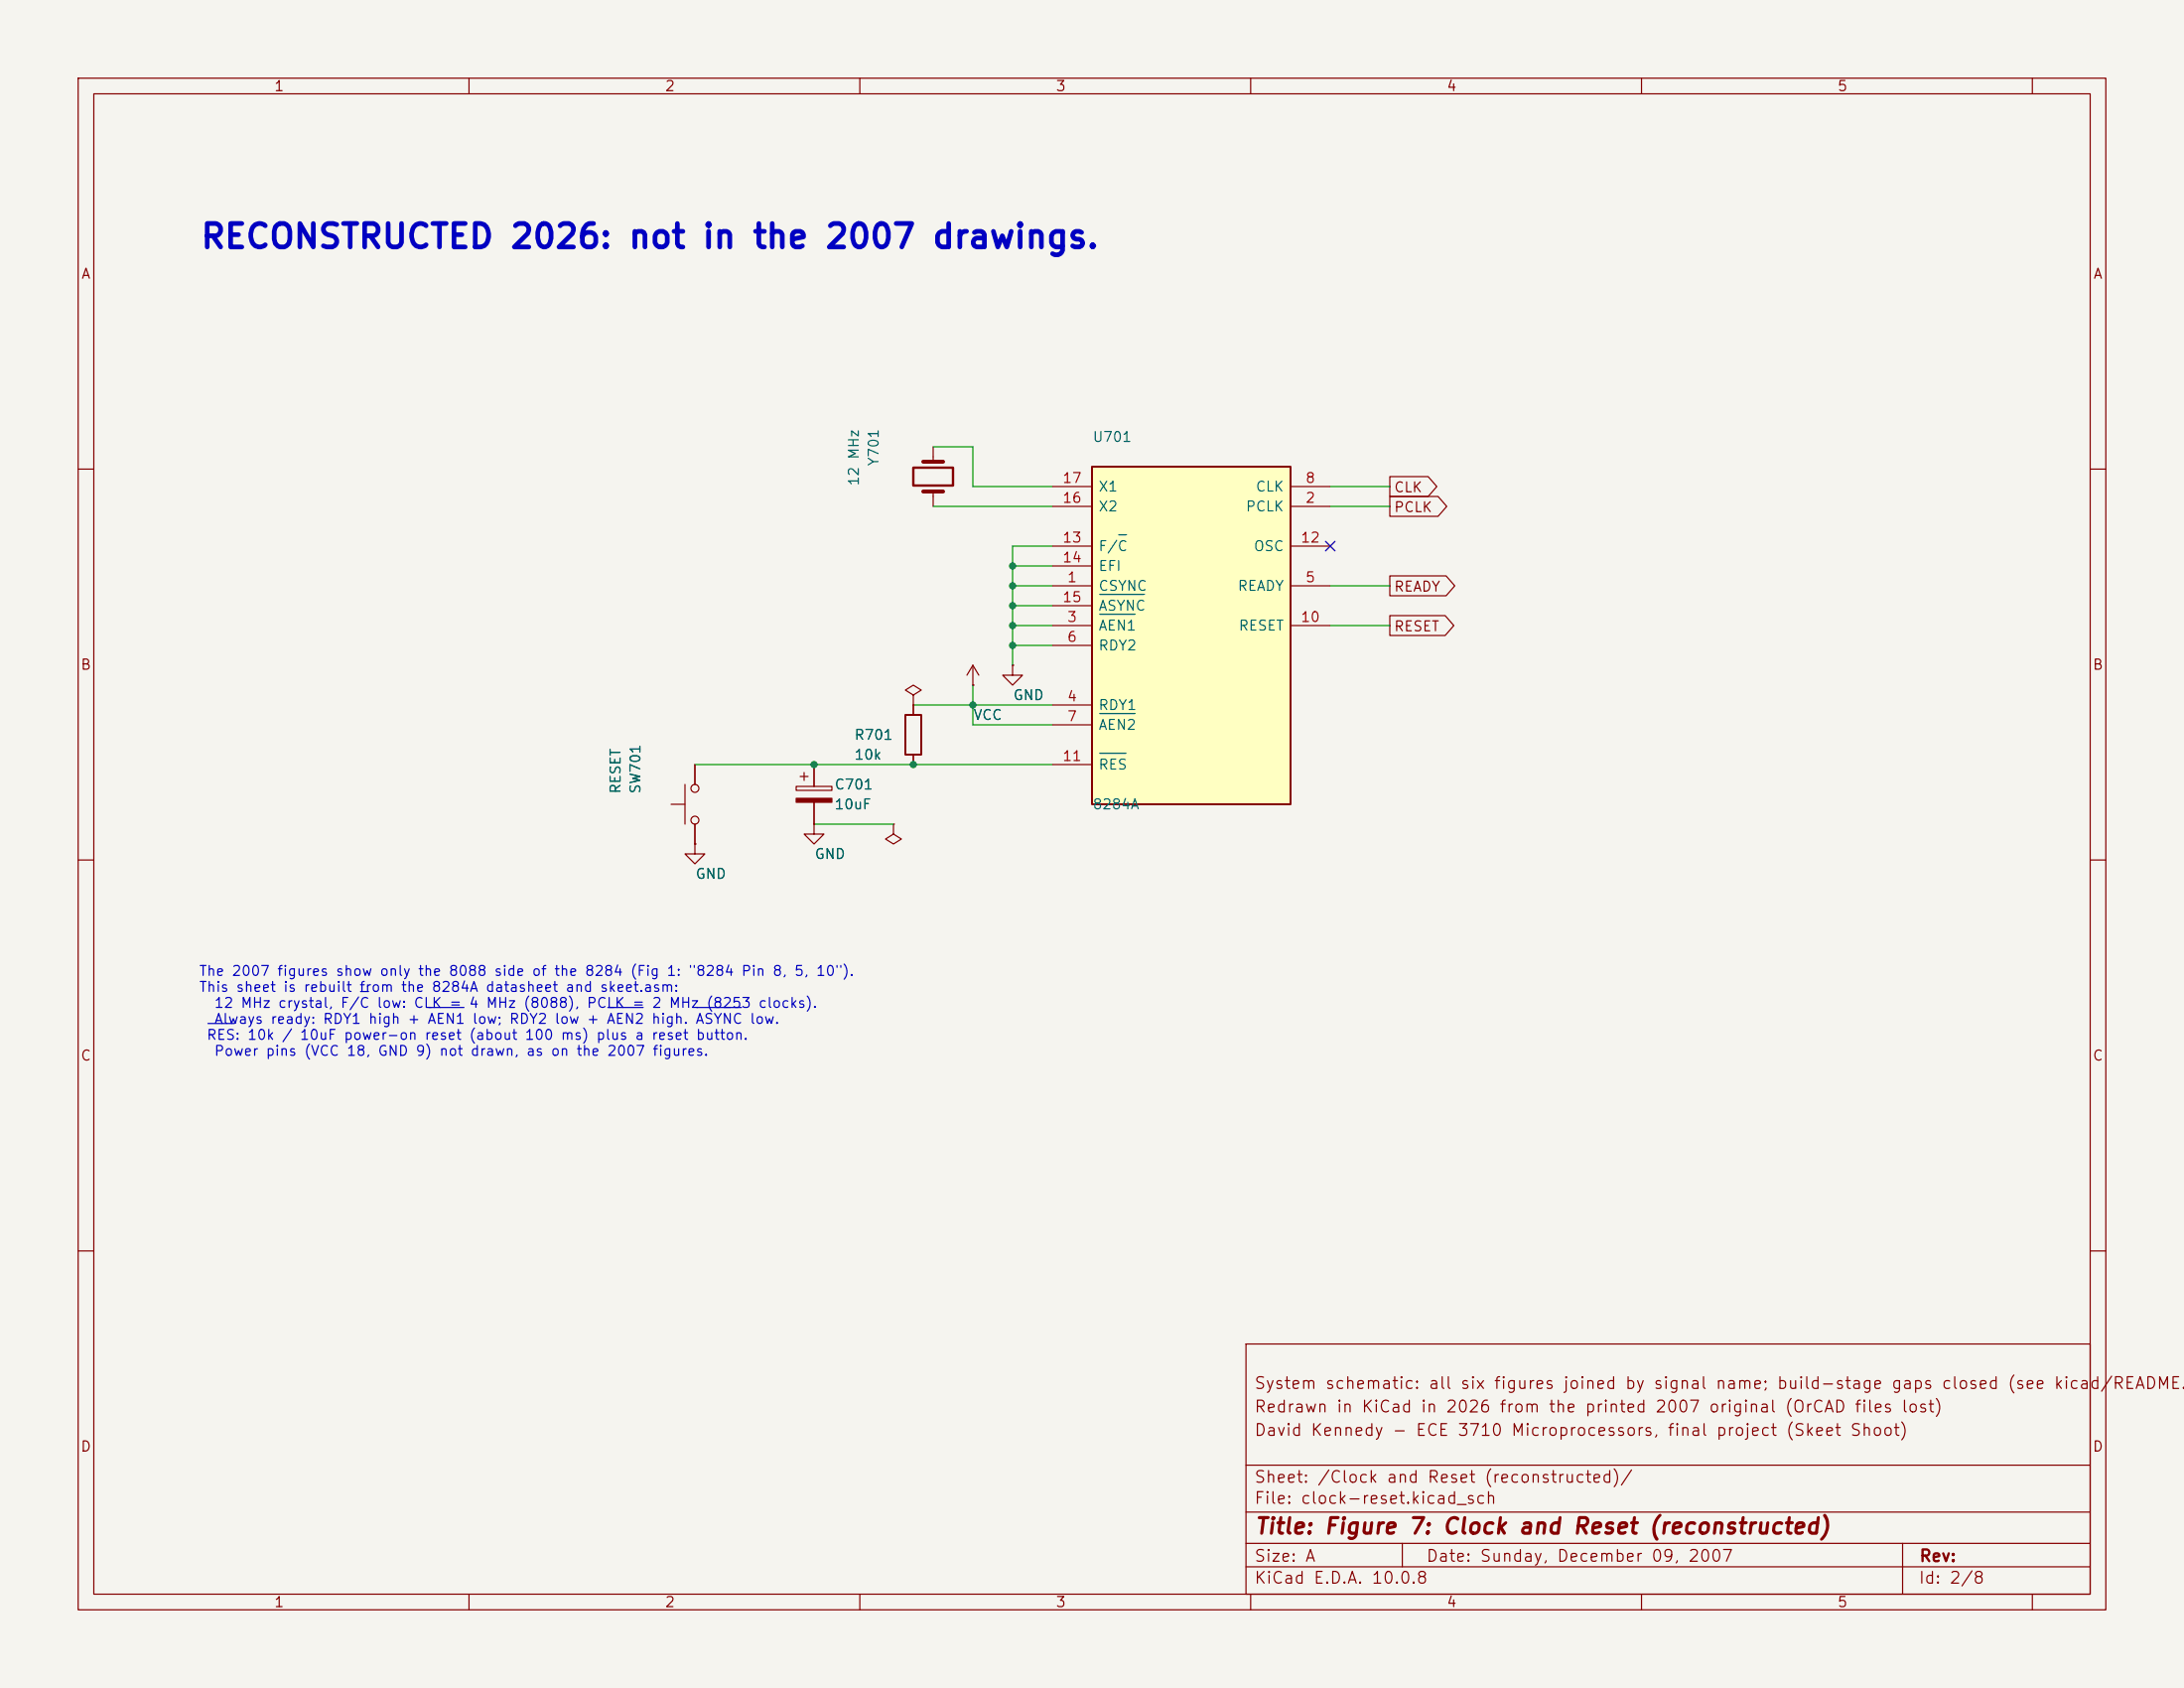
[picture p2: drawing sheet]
<svg xmlns="http://www.w3.org/2000/svg" width="279mm" height="216mm" viewBox="0 0 279 216" stroke-linecap="round" stroke-linejoin="round" font-family="sans-serif">
<path d="M0 0h279.4v215.9h-279.4z" fill="#f5f4ef" stroke="#f5f4ef" stroke-width=".13"/>
<g fill="none" stroke="#840000" stroke-width=".15">
<path d="M10 10h259.4v195.9h-259.4zM12 12h255.4v191.9h-255.4zM60 10v2M110 10v2M160 10v2M210 10v2M260 10v2M10 60h2M267.4 60h2M10 110h2M88.9 108v1.2h1.3l-1.3 1.3-1.3-1.3h1.3M88.9 108h.1"/>
<path d="M267.4 110h2M10 160h2M159.4 171.9h108v32h-108zM267.4 160h2M159.4 197.4h108M159.4 193.4h108M159.4 187.4h108M179.4 197.4v3M243.4 197.4v6.5M60 203.9v2M110 203.9v2M159.4 200.4h108"/>
<path d="M160 203.9v2M210 203.9v2M260 203.9v2"/>
</g>
<path d="M139.7 59.7h25.4v43.2h-25.4z" fill="#ffffc2"/>
<path d="M139.7 59.7h25.4v43.2h-25.4zM115.8 91.4h2.1v5.1h-2.1z" fill="none" stroke="#840000" stroke-width=".25"/>
<g fill="none" stroke="#840000" stroke-width=".15">
<path d="M119.4 57.2v1.9M119.4 62.9v1.9M134.6 74.9h5.1M134.6 64.8h5.1M134.6 62.2h5.1M134.6 69.9h5.1M134.6 72.4h5.1M134.6 77.5h5.1M165.1 74.9h5.1M165.1 64.8h5.1M165.1 62.2h5.1M165.1 69.9h5.1"/>
<path d="M177.8 61h4.9l1.1 1.2-1.1 1.3h-4.9zM177.8 63.5h6.2l1.1 1.3-1.1 1.2h-6.2zM177.8 73.7h7.2l1.1 1.2-1.1 1.3h-7.2zM177.8 78.7h7.1l1.1 1.3-1.1 1.3h-7.1zM88.9 97.8v2.5M102.4 99.3h1M102.9 98.8v1M104.1 97.8v2.8M116.8 88.9l1.1-.6-1.1-.7-1 .7 1 .6v1.3M116.8 90.2h.1M116.8 90.2v1.2M116.8 96.5v1.3"/>
<path d="M124.5 87.6h.1M124.5 85.1l-.8 1.3M124.5 85.1l.7 1.3M124.5 85.1v2.5M129.5 85.1v1.3h1.3l-1.3 1.2-1.2-1.2h1.2M129.5 85.1h.1M134.6 80h5.1M134.6 90.2h5.1M134.6 82.6h5.1M134.6 92.7h5.1M134.6 97.8h5.1M165.1 80h5.1"/>
<path d="M85.9 102.9h1.7M87.6 100.3v5.1M88.9 108h.1M88.9 105.4v2.6M101.9 100.6h4.5v.5h-4.5zM104.1 105.4v1.3h1.3l-1.3 1.3-1.2-1.3h1.2M104.1 105.4h.1M104.1 102.6v2.8M114.3 105.4v1.3l1 .6-1 .7-1-.7 1-.6M114.3 105.4h.1"/>
<circle cx="88.9" cy="104.9" r=".51"/>
<circle cx="88.9" cy="100.8" r=".51"/>
</g>
<path d="M140.7 78.6h4.5M140.7 76h5.7M143.1 68.4h1M140.7 91.3h4.5M140.7 96.3h3.4" fill="none" stroke="#006464" stroke-width=".15"/>
<path d="M118.1 59.1h2.5M118.1 62.9h2.5" fill="none" stroke="#840000" stroke-width=".51"/>
<path d="M116.8 59.8h5.1v2.3h-5.1z" fill="none" stroke="#840000" stroke-width=".3"/>
<path d="M101.9 102.1h4.5v.5h-4.5z" fill="#840000" stroke="#840000" stroke-width=".15"/>
<g fill="none" stroke="#009600" stroke-width=".15">
<path d="M119.4 57.2h5.1v5h10.1M119.4 64.8h15.2M129.5 74.9h5.1M129.5 72.4h5.1M129.5 77.5h5.1M134.6 69.9h-5.1v15.2M170.2 64.8h7.6M170.2 62.2h7.6M170.2 74.9h7.6M88.9 97.8h45.7M116.8 90.2h17.8M124.5 87.6v5.1h10.1"/>
<path d="M129.5 82.6h5.1M129.5 80h5.1M170.2 80h7.6M104.1 105.4h10.2"/>
</g>
<path d="M169.6 69.2l1.2 1.3M170.8 69.2l-1.2 1.3" fill="none" stroke="#000084" stroke-width=".15"/>
<path d="M26.6 130.9h3.4M46.1 126.8h1M54.8 128.9h4.6M77.8 128.9h4.5M89.1 128.9h5.8" fill="none" stroke="#0000c2" stroke-width=".15"/>
<g fill="#009600">
<circle cx="129.5" cy="72.4" r=".46"/>
<circle cx="129.5" cy="74.9" r=".46"/>
<circle cx="129.5" cy="77.5" r=".46"/>
<circle cx="129.5" cy="80" r=".46"/>
<circle cx="129.5" cy="82.6" r=".46"/>
<circle cx="124.5" cy="90.2" r=".46"/>
<circle cx="116.8" cy="97.8" r=".46"/>
<circle cx="104.1" cy="97.8" r=".46"/>
</g>
<text font-size="3" fill="#0000c2" x="25.5" y="32.5">RECONSTRUCTED 2026: not in the 2007 drawings.</text>
<text font-size="2" fill="#840000" x="160.4" y="196.7">Title: Figure 7: Clock and Reset (reconstructed)</text>
<g font-size="1.5" fill="#840000">
<text x="160.4" y="178">System schematic: all six figures joined by signal name; build-stage gaps closed (see kicad/README.t</text>
<text x="160.4" y="184">David Kennedy - ECE 3710 Microprocessors, final project (Skeet Shoot)</text>
<text x="160.4" y="181">Redrawn in KiCad in 2026 from the printed 2007 original (OrCAD files lost)</text>
<text x="160.4" y="190">Sheet: /Clock and Reset (reconstructed)/</text>
<text x="160.4" y="192.7">File: clock-reset.kicad_sch</text>
<text x="160.4" y="202.9">KiCad E.D.A. 10.0.8</text>
<text x="160.4" y="200.1">Size: A</text>
<text x="182.4" y="200.1">Date: Sunday, December 09, 2007</text>
<text x="245.4" y="202.9">Id: 2/8</text>
<text x="245.4" y="200.1">Rev:</text>
</g>
<g font-size="1.3" fill="#840000">
<text x="35" y="12">1</text>
<text x="85" y="12">2</text>
<text x="135" y="12">3</text>
<text x="185" y="12">4</text>
<text x="235" y="12">5</text>
<text x="10.3" y="36">A</text>
<text x="267.7" y="36">A</text>
<text x="178.2" y="63.3">CLK</text>
<text x="178.2" y="65.8">PCLK</text>
<text x="178.2" y="76">READY</text>
<text x="178.2" y="81.1">RESET</text>
<text x="10.2" y="86">B</text>
<text x="267.6" y="86">B</text>
<text x="10.2" y="136">C</text>
<text x="267.6" y="136">C</text>
<text x="10.2" y="186">D</text>
<text x="267.6" y="186">D</text>
<text x="35" y="205.9">1</text>
<text x="85" y="205.9">2</text>
<text x="135" y="205.9">3</text>
<text x="185" y="205.9">4</text>
<text x="235" y="205.9">5</text>
</g>
<g font-size="1.3" fill="#006464">
<text x="112.7" y="59.7" transform="rotate(-90 112.7 59.7)">Y701</text>
<text x="139.7" y="56.8">U701</text>
<text x="110.2" y="62.2" transform="rotate(-90 110.2 62.2)">12 MHz</text>
<text x="140.4" y="65.7">X2</text>
<text x="140.4" y="63.2">X1</text>
<text x="159.3" y="65.7">PCLK</text>
<text x="160.5" y="63.2">CLK</text>
<text x="140.4" y="70.8">F/C</text>
<text x="160.3" y="70.8">OSC</text>
<text x="140.4" y="75.9">CSYNC</text>
<text x="140.4" y="73.4">EFI</text>
<text x="158.2" y="75.9">READY</text>
<text x="140.4" y="81">AEN1</text>
<text x="140.4" y="83.5">RDY2</text>
<text x="140.4" y="78.4">ASYNC</text>
<text x="158.4" y="81">RESET</text>
<text x="129.5" y="89.9">GND</text>
<text x="109.2" y="94.9">R701</text>
<text x="124.4" y="92.4">VCC</text>
<text x="140.4" y="91.1">RDY1</text>
<text x="140.4" y="93.7">AEN2</text>
<text x="79.7" y="101.6" transform="rotate(-90 79.7 101.6)">RESET</text>
<text x="82.2" y="101.6" transform="rotate(-90 82.2 101.6)">SW701</text>
<text x="106.7" y="101.3">C701</text>
<text x="109.2" y="97.5">10k</text>
<text x="140.4" y="98.8">RES</text>
<text x="106.7" y="103.8">10uF</text>
<text x="139.7" y="103.8">8284A</text>
<text x="88.9" y="112.7">GND</text>
<text x="104.1" y="110.2">GND</text>
</g>
<g font-size="1.3" fill="#a90000">
<text x="135.8" y="64.6">16</text>
<text x="135.8" y="62.1">17</text>
<text x="166.9" y="64.6">2</text>
<text x="166.9" y="62.1">8</text>
<text x="135.8" y="69.7">13</text>
<text x="166.3" y="69.7">12</text>
<text x="135.8" y="72.3">14</text>
<text x="135.8" y="77.3">15</text>
<text x="136.4" y="74.8">1</text>
<text x="166.9" y="74.8">5</text>
<text x="136.4" y="79.9">3</text>
<text x="136.4" y="82.4">6</text>
<text x="166.3" y="79.9">10</text>
<text x="136.4" y="90">4</text>
<text x="136.4" y="92.6">7</text>
<text x="135.8" y="97.7">11</text>
</g>
<g font-size="1.3" fill="#0000c2">
<text x="25.4" y="125.1">The 2007 figures show only the 8088 side of the 8284 (Fig 1: &quot;8284 Pin 8, 5, 10&quot;).</text>
<text x="25.4" y="127.2">This sheet is rebuilt from the 8284A datasheet and skeet.asm:</text>
<text x="27.3" y="129.2">12 MHz crystal, F/C low: CLK = 4 MHz (8088), PCLK = 2 MHz (8253 clocks).</text>
<text x="27.3" y="131.3">Always ready: RDY1 high + AEN1 low; RDY2 low + AEN2 high. ASYNC low.</text>
<text x="26.3" y="133.3">RES: 10k / 10uF power-on reset (about 100 ms) plus a reset button.</text>
<text x="27.3" y="135.4">Power pins (VCC 18, GND 9) not drawn, as on the 2007 figures.</text>
</g>
</svg>
